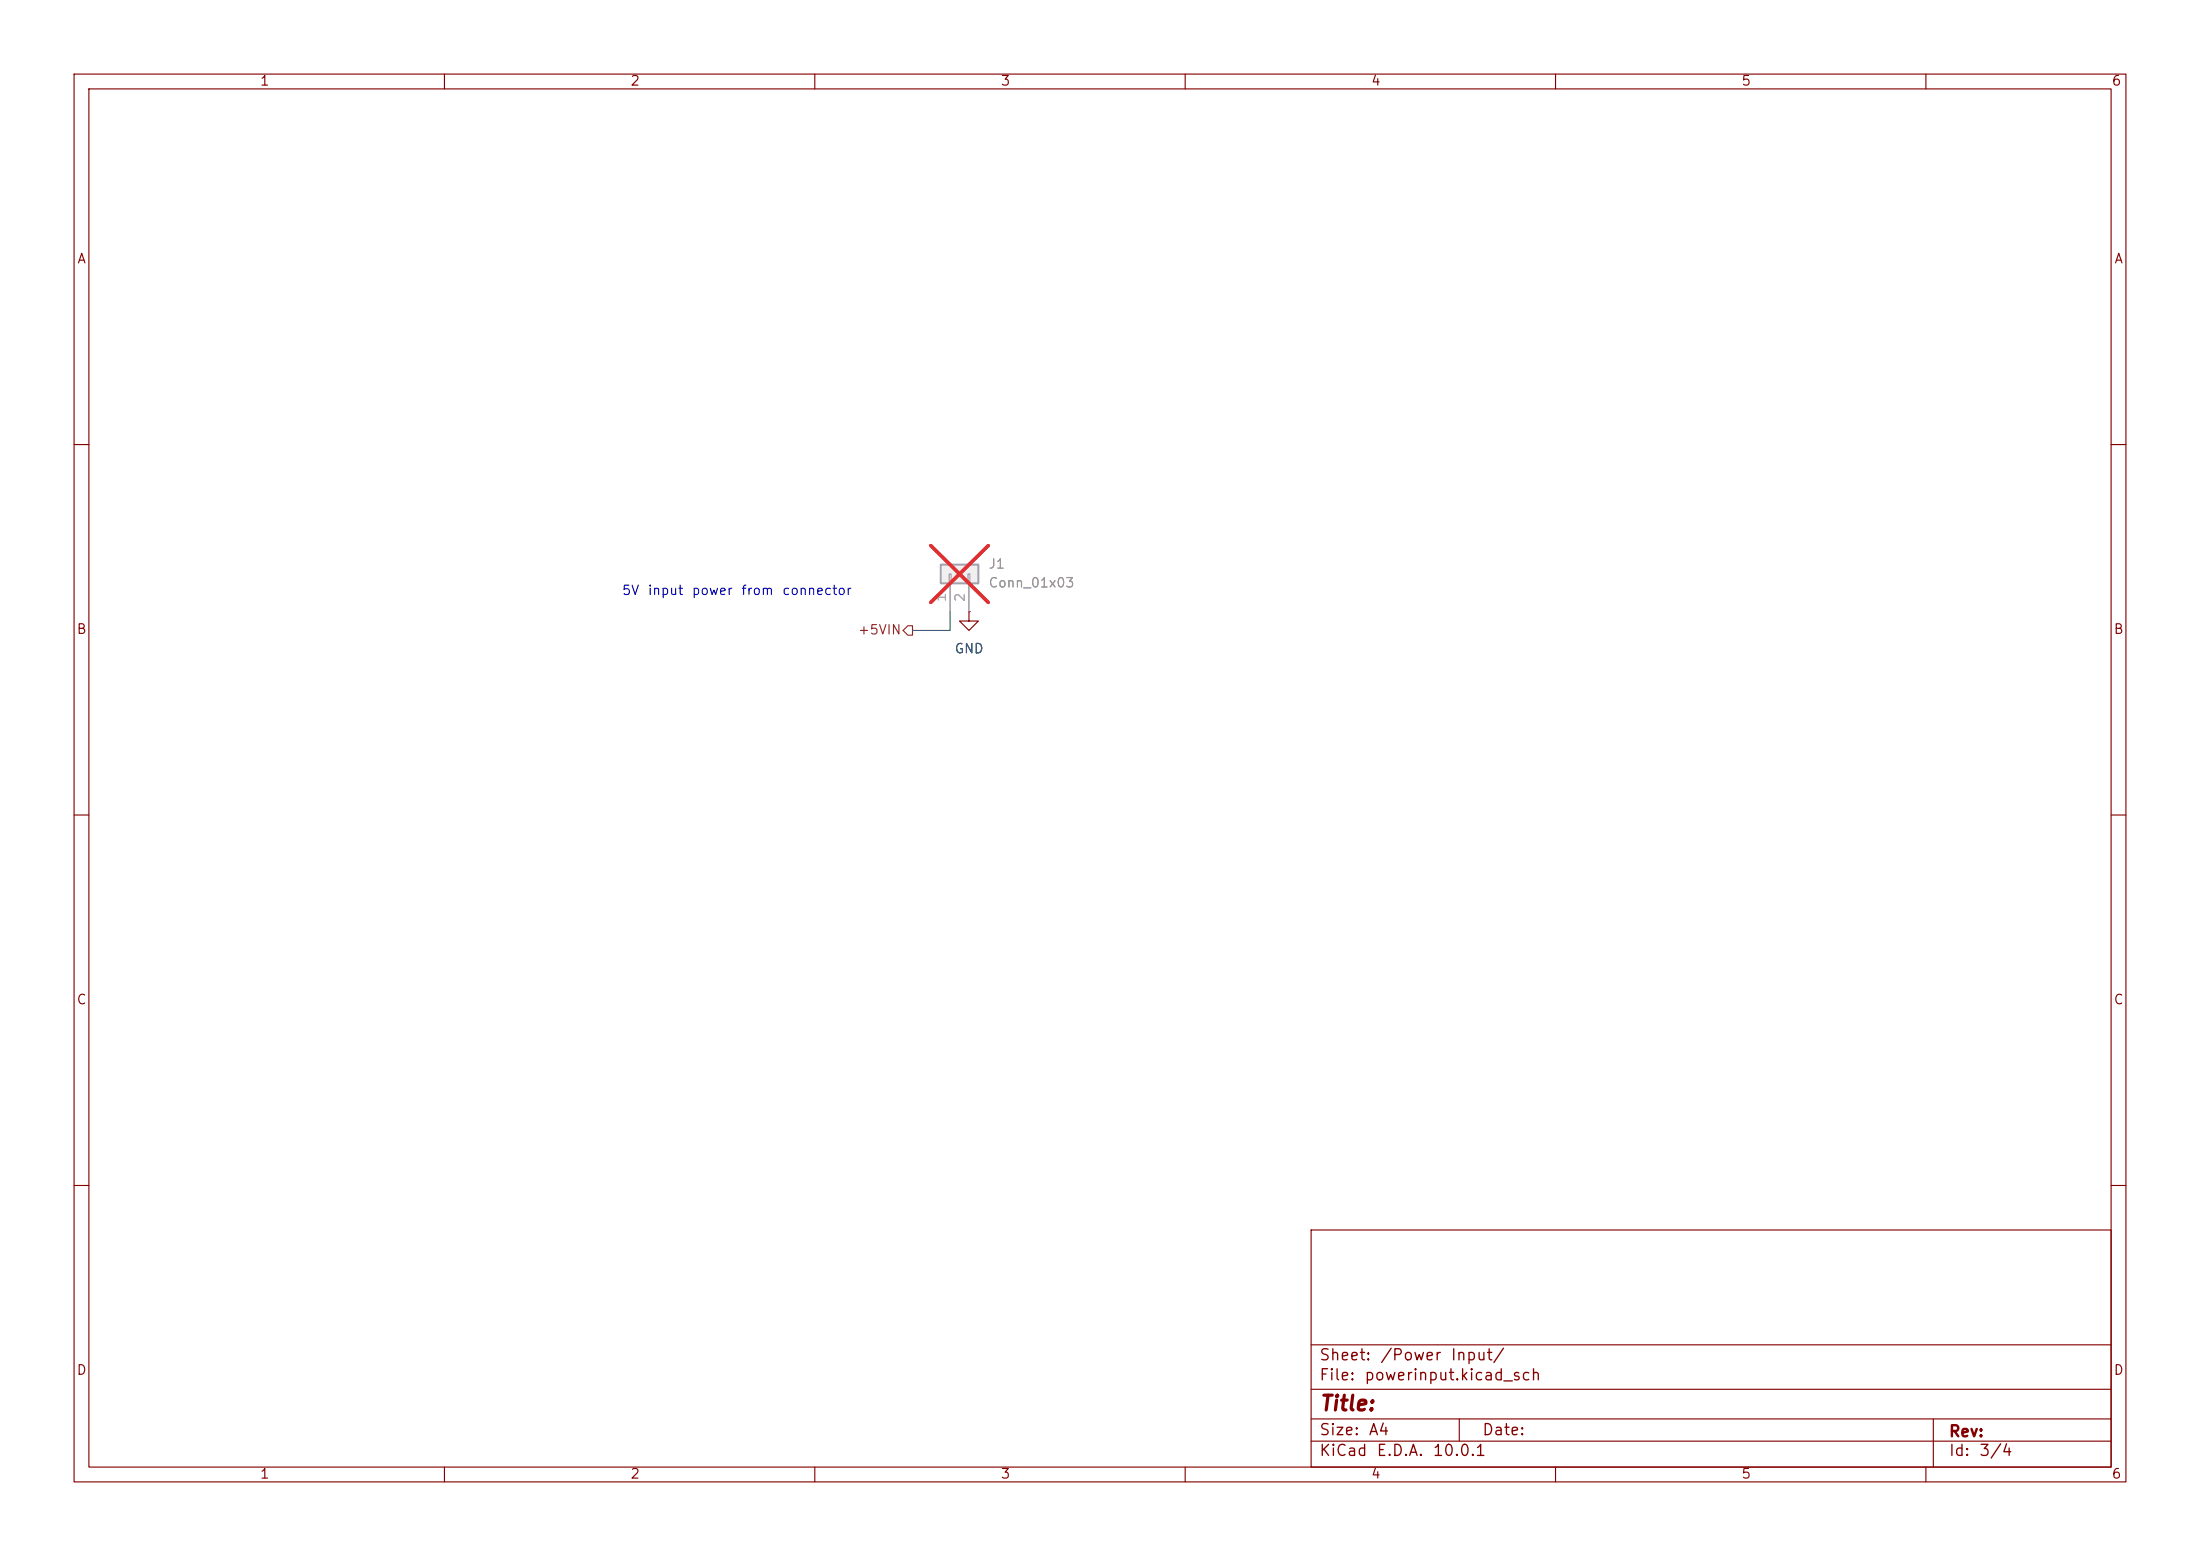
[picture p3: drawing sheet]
<svg xmlns="http://www.w3.org/2000/svg" width="297mm" height="210mm" viewBox="0 0 297 210" stroke-linecap="round" stroke-linejoin="round" font-family="sans-serif">
<g fill="none" stroke="#840000" stroke-width=".15">
<path d="M10 10h277v190h-277zM12 12h273v186h-273zM60 10v2M110 10v2M160 10v2M210 10v2M260 10v2M10 60h2M285 60h2M130.8 82.6v1.2h1.3l-1.3 1.3-1.3-1.3h1.3M130.8 82.6h.1M10 110h2"/>
<path d="M285 110h2M10 160h2M177 166h108v32h-108zM285 160h2M60 198v2M110 198v2M160 198v2M177 194.5h108M177 191.5h108M177 187.5h108M177 181.5h108M197 191.5v3"/>
<path d="M210 198v2M260 198v2M261 191.5v6.5"/>
</g>
<path d="M127 76.2h5.1v2.5h-5.1z" fill="#f0f0f0"/>
<path d="M127 76.2h5.1v2.5h-5.1z" fill="none" stroke="#a1a1a1" stroke-width=".25"/>
<path d="M128.1 77.5h.3v1.2h-.3zM128.3 78.7v3.9M130.7 77.5h.2v1.2h-.2zM130.8 78.7v3.9" fill="none" stroke="#a1a1a1" stroke-width=".15"/>
<path d="M125.7 73.6l7.7 7.7M133.4 73.6l-7.7 7.7" fill="none" stroke="#e12e31" stroke-width=".46"/>
<path d="M121.9 85.1l.7-.6h.6v1.2h-.6z" fill="none" stroke="#725600" stroke-width=".15"/>
<path d="M128.3 82.6v2.5h-5.1" fill="none" stroke="#009600" stroke-width=".15"/>
<path d="M130.8 82.6h.1" fill="none" stroke="#840000" stroke-width=".15"/>
<text font-size="2" fill="#840000" x="178" y="190.9">Title:</text>
<g font-size="1.5" fill="#840000">
<text x="178" y="184">Sheet:</text>
<text x="186.2" y="184">/Power</text>
<text x="195.7" y="184">Input/</text>
<text x="178" y="186.7">File:</text>
<text x="184.1" y="186.7">powerinput.kicad_sch</text>
<text x="178" y="196.9">KiCad</text>
<text x="178" y="194.1">Size:</text>
<text x="184.7" y="194.1">A4</text>
<text x="185.7" y="196.9">E.D.A.</text>
<text x="193.3" y="196.9">10.0.1</text>
<text x="200" y="194.1">Date:</text>
<text x="263" y="194.3">Rev:</text>
<text x="263" y="196.9">Id:</text>
<text x="267.1" y="196.9">3/4</text>
</g>
<g font-size="1.3" fill="#840000">
<text x="35" y="11.9">1</text>
<text x="85" y="11.9">2</text>
<text x="135" y="11.9">3</text>
<text x="185" y="11.9">4</text>
<text x="235" y="11.9">5</text>
<text x="285" y="11.9">6</text>
<text x="10.3" y="35.9">A</text>
<text x="285.3" y="35.9">A</text>
<text x="10.3" y="85.9">B</text>
<text x="285.3" y="85.9">B</text>
<text x="10.3" y="135.9">C</text>
<text x="285.3" y="135.9">C</text>
<text x="10.3" y="185.9">D</text>
<text x="285.3" y="185.9">D</text>
<text x="35" y="199.9">1</text>
<text x="85" y="199.9">2</text>
<text x="135" y="199.9">3</text>
<text x="185" y="199.9">4</text>
<text x="235" y="199.9">5</text>
<text x="285" y="199.9">6</text>
</g>
<g font-size="1.3" fill="#989898">
<text x="133.4" y="77.1">J1</text>
<text x="133.4" y="79.6">Conn_01x03</text>
</g>
<g font-size="1.3" fill="#0000c2">
<text x="83.9" y="80.6">5V</text>
<text x="87.3" y="80.6">input</text>
<text x="93.3" y="80.6">power</text>
<text x="100" y="80.6">from</text>
<text x="105.5" y="80.6">connector</text>
</g>
<g font-size="1.3" fill="#aaa">
<text x="128" y="81.4" transform="rotate(-90 128 81.4)">1</text>
<text x="130.6" y="81.4" transform="rotate(-90 130.6 81.4)">2</text>
</g>
<text font-size="1.3" fill="#725600" x="115.7" y="86">+5VIN</text>
<text font-size="1.3" fill="#006464" x="128.8" y="88.5">GND</text>
</svg>
